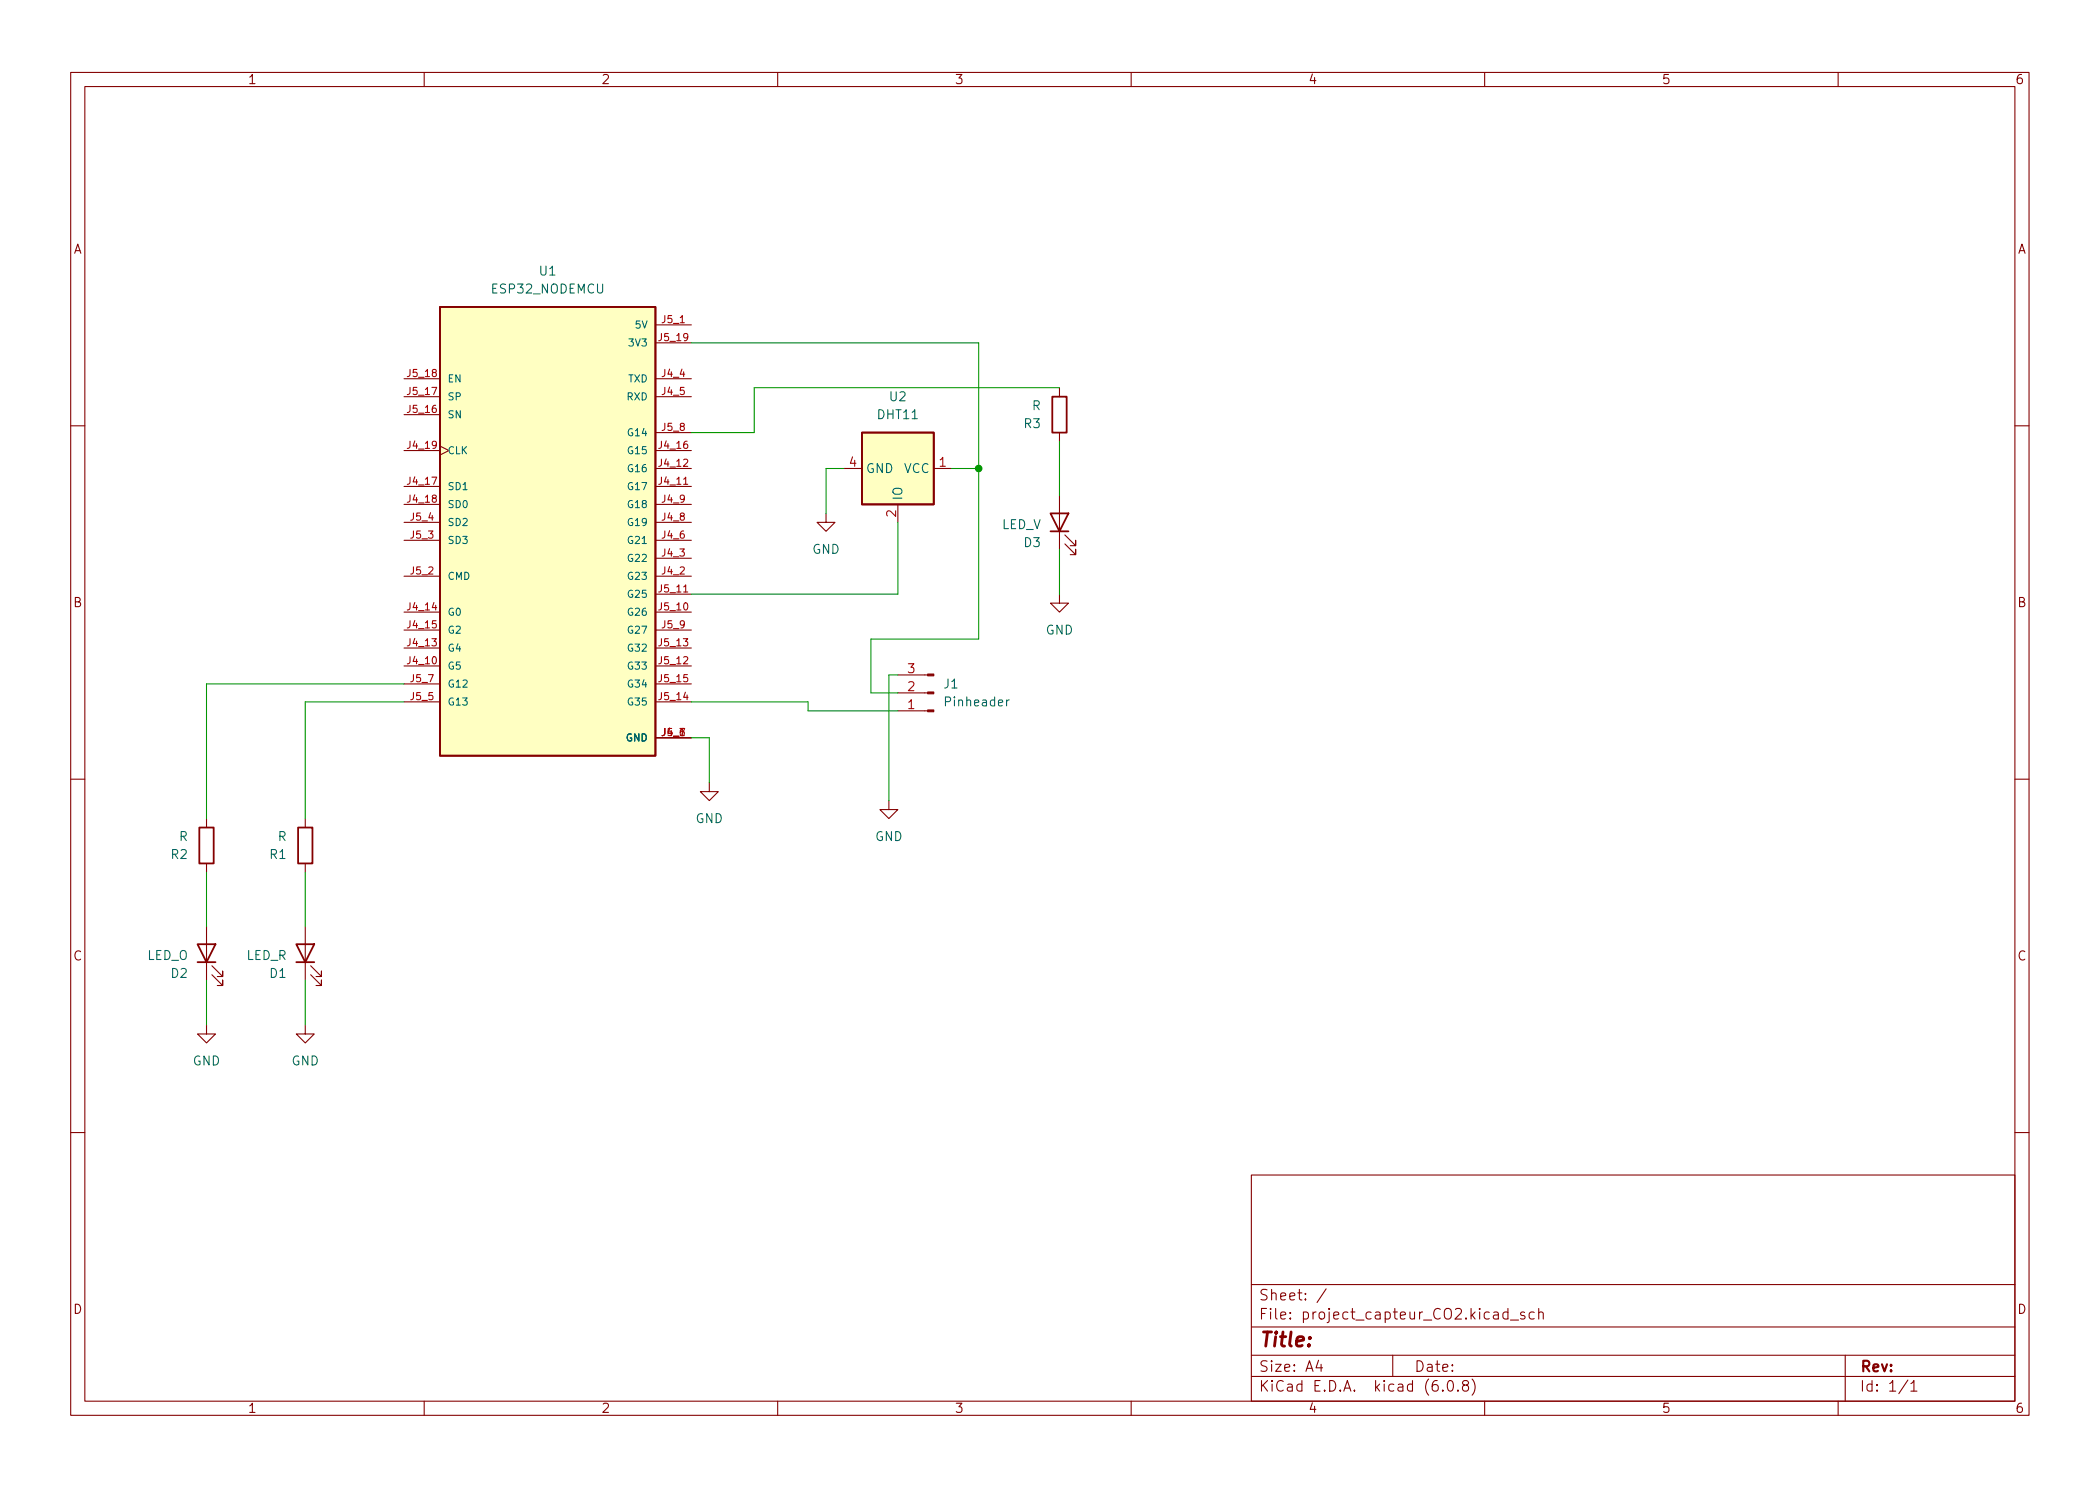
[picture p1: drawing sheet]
<svg xmlns="http://www.w3.org/2000/svg" width="297mm" height="210mm" viewBox="0 0 297 210" stroke-linecap="round" stroke-linejoin="round" font-family="sans-serif">
<g fill="none" stroke="#840000" stroke-width=".15">
<path d="M10 10.2h277v190.1h-277zM12 12.2h273v186.1h-273zM60 10.2v2M110 10.2v2M160 10.2v2M210 10.2v2M260 10.2v2M57.1 53.6h5.1M57.1 56.1h5.1M57.1 58.7h5.1M92.7 53.6h5.1M92.7 56.1h5.1"/>
<path d="M92.7 46h5.1M92.7 48.5h5.1M149.9 54.9v1.2M10 60.2h2M57.1 68.8h5.1M57.1 63.7h5.1M57.1 71.4h5.1M57.1 76.4h5.1M57.1 73.9h5.1M62.2 63.1l1.3 .6-1.3 .7M92.7 66.3h5.1M92.7 68.8h5.1"/>
<path d="M92.7 63.7h5.1M92.7 71.4h5.1M92.7 79h5.1M92.7 76.4h5.1M92.7 73.9h5.1M92.7 61.2h5.1M116.8 72.6v1.3h1.3l-1.3 1.3-1.2-1.3h1.2M119.4 66.3h2.5M127 71.4v2.5M132.1 66.3h2.5M149.9 61.2v1.3M149.9 70.1v7.6"/>
<path d="M150.6 77l1.5 1.5v-.8v.8h-.7M150.6 75.7l1.5 1.5v-.8v.8h-.7M285 60.2h2M57.1 94.2h5.1M57.1 91.7h5.1M57.1 86.6h5.1M57.1 89.1h5.1M57.1 81.5h5.1M57.1 99.3h5.1M57.1 96.8h5.1M92.7 94.2h5.1M92.7 91.7h5.1"/>
<path d="M92.7 86.6h5.1M92.7 89.1h5.1M92.7 81.5h5.1M92.7 84.1h5.1M92.7 99.3h5.1M92.7 96.8h5.1M127 95.5h4.2M127 98h4.2M149.9 84.1v1.2h1.2l-1.2 1.3-1.3-1.3h1.3M10 110.2h2M29.2 115.8v1.3M43.2 115.8v1.3"/>
<path d="M92.7 104.4h5.1M100.3 110.7v1.3h1.3l-1.3 1.3-1.2-1.3h1.2M125.7 113.3v1.2h1.3l-1.3 1.3-1.2-1.3h1.2M127 100.6h4.2M285 110.2h2M29.2 122.2v1.2M29.2 131.1v7.6M30 137.9l1.5 1.5v-.7v.7h-.8M30 136.6l1.5 1.6v-.8v.8h-.8M43.2 122.2v1.2M43.2 131.1v7.6M43.9 137.9l1.6 1.5v-.7v.7h-.8"/>
<path d="M43.9 136.6l1.6 1.6v-.8v.8h-.8M29.2 145v1.3h1.3l-1.3 1.3-1.3-1.3h1.3M43.2 145v1.3h1.2l-1.2 1.3-1.3-1.3h1.3M10 160.2h2M177 166.3h108v32h-108zM285 160.2h2M60 198.3v2M110 198.3v2M160 198.3v2M177 194.8h108M177 191.8h108M177 187.8h108"/>
<path d="M177 181.8h108M186.5 192.5l-.4 1h1M186.9 193v1M187.6 182.4l-1.3 1.9M197 191.8v3M204.1 196.7v.1h-.1l.1-.1v.1M204.9 195.4a.36 .36 0 0 1 .6 .2 .77 .77 0 0 1-.4 1.2 1 1 0 0 1-.2-1.4zM206.2 196.7l.1 .1h-.1h-.1l.1-.1v.1M207.1 196l-.1-.1a.31 .31 0 0 1-.1-.3 .31 .31 0 0 1 .2-.3l.5 .1a.31 .31 0 0 1 .1 .3 .31 .31 0 0 1-.3 .3h-.3l-.2 .3v.4l.2 .1h.5l.1-.3-.1-.4-.2-.1M208.2 195.1a1.72 1.72 0 0 1 0 2.3M210 198.3v2M213.3 185.7l-.4-.1-.3 .3v.4l.1 .3h.2h.4"/>
<path d="M213.3 185.1v1.5M213.6 186.8h1.2M215.6 185.7l-.3-.1-.2 .2v.3l.5 .1 .1 .1-.1 .3h-.1h-.4M217 185.7l-.4-.1-.3 .3v.4l.1 .3h.2h.4M217.6 185.8a.37 .37 0 0 1 .7 0v.8M217.6 185.1v1.5M260 198.3v2M261 191.8v6.5M269.9 195.3l-1.3 1.9M270.3 195.8l.4-.5v1.5M270.3 196.8h.9"/>
</g>
<g fill="#840000" stroke="#840000" stroke-width=".15">
<path d="M131.2 95.4h.9v.2h-.9z"/>
<path d="M131.2 97.9h.9v.3h-.9z"/>
<path d="M131.2 100.5h.9v.2h-.9z"/>
</g>
<path d="M142.7 99l-.2 .1-.1 .2" fill="none" stroke="#006464" stroke-width=".15"/>
<g fill="#ffffc2" stroke="#ffffc2" stroke-width=".14">
<path d="M121.9 61.2h10.2v10.2h-10.2z"/>
<path d="M62.2 43.4h30.5v63.5h-30.5z"/>
</g>
<path d="M62.2 43.4h30.5v63.5h-30.5zM148.8 56.1h2.1v5.1h-2.1zM121.9 61.2h10.2v10.2h-10.2zM148.6 72.6h2.5l-1.2 2.6zM148.6 75.2h2.5M28.2 117.1h2v5.1h-2zM42.2 117.1h2v5.1h-2zM27.9 133.6h2.6l-1.3 2.5zM27.9 136.1h2.6M41.9 133.6h2.5l-1.2 2.5zM41.9 136.1h2.5" fill="none" stroke="#840000" stroke-width=".25"/>
<g fill="none" stroke="#009600" stroke-width=".15">
<path d="M97.8 48.5h40.6v41.9h-15.2v7.6h3.8M149.9 54.9h-43.2v6.3h-8.9M119.4 66.3h-2.6v6.3M127 73.9v10.2h-29.2M134.6 66.3h3.8M149.9 62.5v7.6M149.9 77.7v6.4M57.1 99.3h-13.9v16.5M57.1 96.8h-27.9v19M97.8 99.3h16.5v1.3h12.7M127 95.5h-1.3v17.8M97.8 104.4h2.5v6.3"/>
<path d="M29.2 123.4v7.7M29.2 138.7v6.3M43.2 123.4v7.7M43.2 138.7v6.3"/>
</g>
<circle cx="138.4" cy="66.3" r=".46" fill="#009600" stroke="#009600" stroke-width=".15"/>
<text font-size="2.8" fill="#840000" x="178" y="190.6">Title:</text>
<g font-size="2.1" fill="#840000">
<text x="178" y="184">Sheet: /</text>
<text x="178" y="186.7">File: project_capteur_CO2.kicad_sch</text>
<text x="178" y="196.9">KiCad E.D.A. kicad (6.0.8)</text>
<text x="178" y="194.1">Size: A4</text>
<text x="200" y="194.1">Date:</text>
<text x="263" y="194.1">Rev:</text>
<text x="263" y="196.9">Id: 1/1</text>
</g>
<g font-size="1.8" fill="#840000">
<text x="35" y="11.9">1</text>
<text x="85" y="11.9">2</text>
<text x="135" y="11.9">3</text>
<text x="185" y="11.9">4</text>
<text x="235" y="11.9">5</text>
<text x="285" y="11.9">6</text>
<text x="10.3" y="35.9">A</text>
<text x="285.3" y="35.9">A</text>
<text x="10.3" y="85.9">B</text>
<text x="285.3" y="85.9">B</text>
<text x="10.3" y="135.9">C</text>
<text x="285.3" y="135.9">C</text>
<text x="10.3" y="185.9">D</text>
<text x="285.3" y="185.9">D</text>
<text x="35" y="199.9">1</text>
<text x="85" y="199.9">2</text>
<text x="135" y="199.9">3</text>
<text x="185" y="199.9">4</text>
<text x="235" y="199.9">5</text>
<text x="285" y="199.9">6</text>
</g>
<g font-size="1.8" fill="#006464">
<text x="69.7" y="41.5">ESP32_NODEMCU</text>
<text x="76.3" y="39">U1</text>
<text x="124.2" y="59.3">DHT11</text>
<text x="125.9" y="56.8">U2</text>
<text x="146" y="58">R</text>
<text x="144.9" y="60.6">R3</text>
<text x="122.4" y="66.9">GND</text>
<text x="127.6" y="70.9" transform="rotate(-90 127.6 70.9)">IO</text>
<text x="127.8" y="66.9">VCC</text>
<text x="141.6" y="74.9">LED_V</text>
<text x="144.9" y="77.4">D3</text>
<text x="114.9" y="78.4">GND</text>
<text x="147.9" y="89.8">GND</text>
<text x="133.5" y="97.4">J1</text>
<text x="133.9" y="99.9">Pinheader</text>
<text x="25.3" y="119">R</text>
<text x="39.3" y="119">R</text>
<text x="98.4" y="116.5">GND</text>
<text x="123.8" y="119">GND</text>
<text x="24.2" y="121.5">R2</text>
<text x="38.2" y="121.5">R1</text>
<text x="20.8" y="135.8">LED_O</text>
<text x="34.8" y="135.8">LED_R</text>
<text x="24.2" y="138.4">D2</text>
<text x="38.2" y="138.4">D1</text>
<text x="27.2" y="150.7">GND</text>
<text x="41.2" y="150.7">GND</text>
</g>
<g font-size="1.8" fill="#a90000">
<text x="120.2" y="66">4</text>
<text x="132.9" y="66">1</text>
<text x="126.7" y="73.1" transform="rotate(-90 126.7 73.1)">2</text>
<text x="128.4" y="95.2">3</text>
<text x="128.4" y="100.3">1</text>
<text x="128.4" y="97.8">2</text>
</g>
<g font-size="1.4" fill="#006464">
<text x="90" y="46.5">5V</text>
<text x="89.2" y="49">3V3</text>
<text x="63.2" y="59.2">SN</text>
<text x="63.2" y="56.6">SP</text>
<text x="63.2" y="54.1">EN</text>
<text x="88.7" y="56.6">RXD</text>
<text x="88.9" y="54.1">TXD</text>
<text x="63.2" y="64.3">CLK</text>
<text x="89" y="64.3">G15</text>
<text x="89" y="61.7">G14</text>
<text x="63.2" y="69.3">SD1</text>
<text x="63.2" y="71.9">SD0</text>
<text x="89" y="69.3">G17</text>
<text x="89" y="66.8">G16</text>
<text x="89" y="71.9">G18</text>
<text x="63.2" y="77">SD3</text>
<text x="63.2" y="74.4">SD2</text>
<text x="89" y="77">G21</text>
<text x="89" y="74.4">G19</text>
<text x="63.2" y="82">CMD</text>
<text x="89" y="82">G23</text>
<text x="89" y="79.5">G22</text>
<text x="63.2" y="87.1">G0</text>
<text x="63.2" y="89.7">G2</text>
<text x="89" y="87.1">G26</text>
<text x="89" y="84.6">G25</text>
<text x="89" y="89.7">G27</text>
<text x="63.2" y="94.7">G5</text>
<text x="63.2" y="92.2">G4</text>
<text x="89" y="94.7">G33</text>
<text x="89" y="92.2">G32</text>
<text x="63.2" y="99.8">G13</text>
<text x="63.2" y="97.3">G12</text>
<text x="89" y="99.8">G35</text>
<text x="89" y="97.3">G34</text>
<text x="88.5" y="104.9">GND</text>
</g>
<g font-size="1.4" fill="#a90000">
<text x="93.7" y="45.7">J5_1</text>
<text x="57.7" y="53.3">J5_18</text>
<text x="93.3" y="48.3">J5_19</text>
<text x="93.7" y="53.3">J4_4</text>
<text x="57.7" y="58.4">J5_16</text>
<text x="57.7" y="55.9">J5_17</text>
<text x="93.7" y="55.9">J4_5</text>
<text x="57.7" y="63.5">J4_19</text>
<text x="93.3" y="63.5">J4_16</text>
<text x="93.7" y="61">J5_8</text>
<text x="57.7" y="68.6">J4_17</text>
<text x="57.7" y="71.1">J4_18</text>
<text x="93.3" y="68.6">J4_11</text>
<text x="93.3" y="66">J4_12</text>
<text x="93.7" y="71.1">J4_9</text>
<text x="58.1" y="76.2">J5_3</text>
<text x="58.1" y="73.7">J5_4</text>
<text x="93.7" y="76.2">J4_6</text>
<text x="93.7" y="73.7">J4_8</text>
<text x="58.1" y="81.3">J5_2</text>
<text x="93.3" y="83.8">J5_11</text>
<text x="93.7" y="81.3">J4_2</text>
<text x="93.7" y="78.7">J4_3</text>
<text x="57.7" y="86.4">J4_14</text>
<text x="57.7" y="88.9">J4_15</text>
<text x="93.3" y="86.4">J5_10</text>
<text x="93.7" y="88.9">J5_9</text>
<text x="57.7" y="94">J4_10</text>
<text x="57.7" y="91.4">J4_13</text>
<text x="93.3" y="94">J5_12</text>
<text x="93.3" y="91.4">J5_13</text>
<text x="58.1" y="99.1">J5_5</text>
<text x="58.1" y="96.5">J5_7</text>
<text x="93.3" y="99.1">J5_14</text>
<text x="93.3" y="96.5">J5_15</text>
<text x="93.7" y="104.1">J4_1</text>
</g>
</svg>
